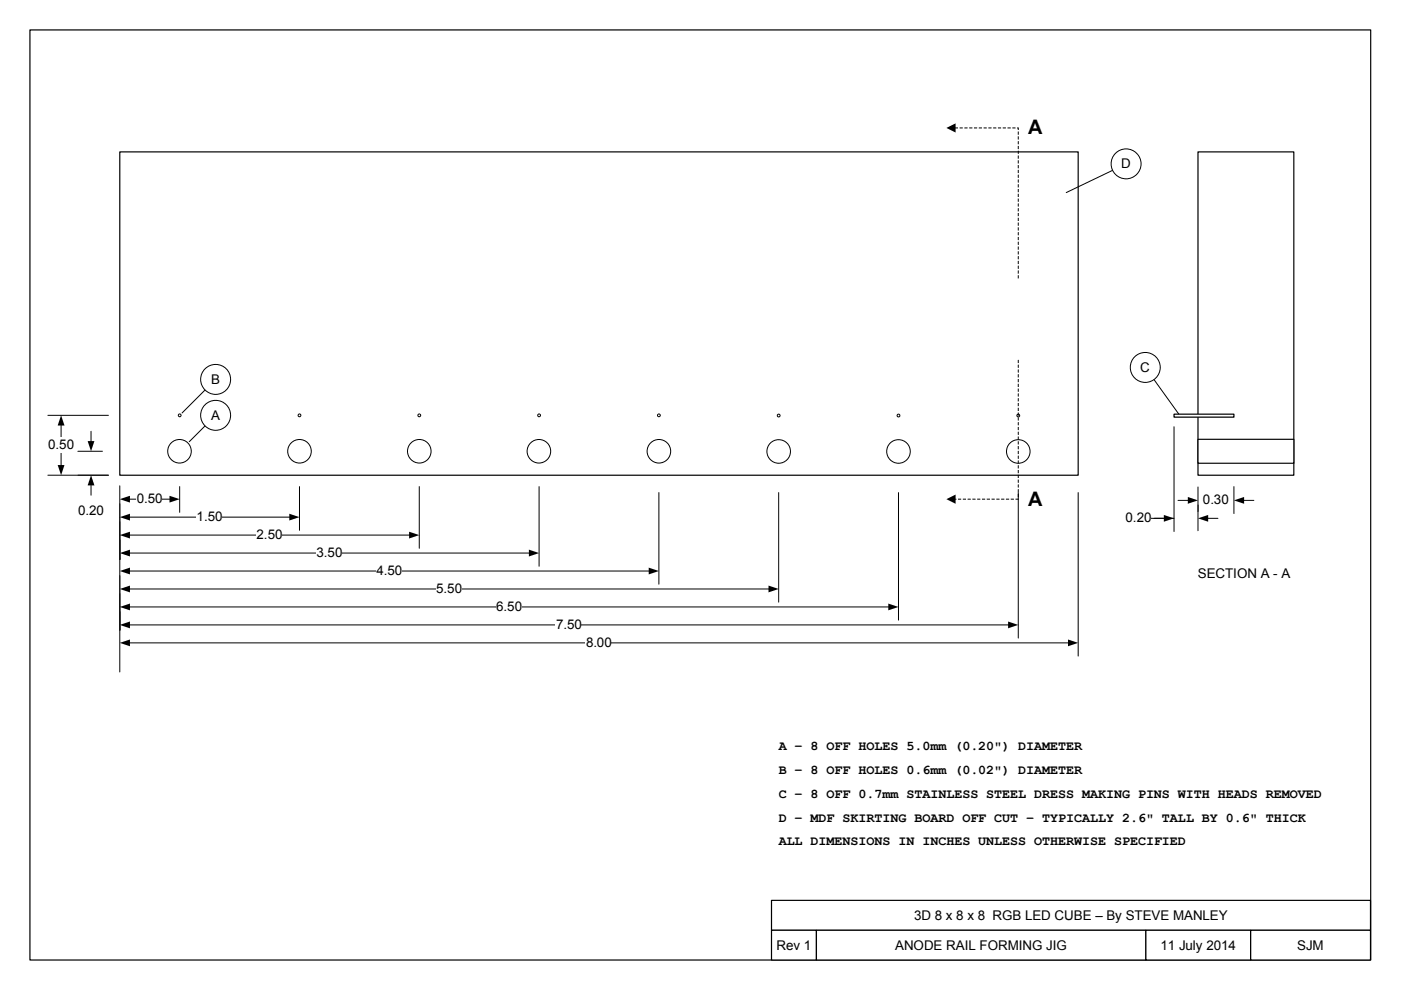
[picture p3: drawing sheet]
<svg xmlns="http://www.w3.org/2000/svg" width="297mm" height="210mm" viewBox="0 0 297 210" stroke-linecap="round" stroke-linejoin="round" font-family="sans-serif">
<path d="M25.4 32.2h203.2v68.6h-203.2z" fill="none" stroke="#000" stroke-width=".25"/>
<circle cx="38.1" cy="95.7" r="2.49" fill="#fff"/>
<circle cx="38.1" cy="95.7" r="2.49" fill="none" stroke="#000" stroke-width=".21"/>
<circle cx="38.1" cy="88.1" r=".3" fill="#fff"/>
<circle cx="38.1" cy="88.1" r=".3" fill="none" stroke="#000" stroke-width=".21"/>
<circle cx="63.5" cy="95.7" r="2.49" fill="#fff"/>
<circle cx="63.5" cy="95.7" r="2.49" fill="none" stroke="#000" stroke-width=".21"/>
<circle cx="63.5" cy="88.1" r=".3" fill="#fff"/>
<circle cx="63.5" cy="88.1" r=".3" fill="none" stroke="#000" stroke-width=".21"/>
<circle cx="88.9" cy="95.7" r="2.49" fill="#fff"/>
<circle cx="88.9" cy="95.7" r="2.49" fill="none" stroke="#000" stroke-width=".21"/>
<circle cx="88.9" cy="88.1" r=".3" fill="#fff"/>
<circle cx="88.9" cy="88.1" r=".3" fill="none" stroke="#000" stroke-width=".21"/>
<circle cx="114.3" cy="95.7" r="2.49" fill="#fff"/>
<circle cx="114.3" cy="95.7" r="2.49" fill="none" stroke="#000" stroke-width=".21"/>
<circle cx="114.3" cy="88.1" r=".3" fill="#fff"/>
<circle cx="114.3" cy="88.1" r=".3" fill="none" stroke="#000" stroke-width=".21"/>
<circle cx="139.7" cy="95.7" r="2.49" fill="#fff"/>
<circle cx="139.7" cy="95.7" r="2.49" fill="none" stroke="#000" stroke-width=".21"/>
<circle cx="139.7" cy="88.1" r=".3" fill="#fff"/>
<circle cx="139.7" cy="88.1" r=".3" fill="none" stroke="#000" stroke-width=".21"/>
<circle cx="165.1" cy="95.8" r="2.5" fill="#fff"/>
<circle cx="165.1" cy="95.8" r="2.5" fill="none" stroke="#000" stroke-width=".21"/>
<circle cx="165.1" cy="88.1" r=".3" fill="#fff"/>
<circle cx="165.1" cy="88.1" r=".3" fill="none" stroke="#000" stroke-width=".21"/>
<circle cx="190.5" cy="95.8" r="2.5" fill="#fff"/>
<circle cx="190.5" cy="95.8" r="2.5" fill="none" stroke="#000" stroke-width=".21"/>
<circle cx="190.5" cy="88.1" r=".3" fill="#fff"/>
<circle cx="190.5" cy="88.1" r=".3" fill="none" stroke="#000" stroke-width=".21"/>
<circle cx="215.9" cy="95.8" r="2.5" fill="#fff"/>
<circle cx="215.9" cy="95.8" r="2.5" fill="none" stroke="#000" stroke-width=".21"/>
<circle cx="215.9" cy="88.1" r=".3" fill="#fff"/>
<circle cx="215.9" cy="88.1" r=".3" fill="none" stroke="#000" stroke-width=".21"/>
<path d="M25.4 106.8v11.9zM63.5 103.2v9.3z" fill-rule="evenodd" fill="#fff"/>
<path d="M25.4 106.8v11.9zM27.4 109.7h34.1M63.5 103.2v9.3z" fill="none" stroke="#000" stroke-width=".21"/>
<path d="M25.4 109.7l2.2-.7v1.4zM61.3 109l2.2 .7-2.2 .7z" fill="#000"/>
<g fill="#fff">
<path d="M41.6 108h5.5v3.4h-5.5z" fill-rule="evenodd"/>
<path d="M25.4 110.7v8zM88.9 103.2v13.1z" fill-rule="evenodd"/>
</g>
<path d="M25.4 110.7v8zM27.4 113.5h59.5M88.9 103.2v13.1z" fill="none" stroke="#000" stroke-width=".21"/>
<path d="M25.4 113.5l2.2-.7v1.4zM86.7 112.8l2.2 .7-2.2 .7z" fill="#000"/>
<g fill="#fff">
<path d="M54.3 111.8h5.5v3.4h-5.5z" fill-rule="evenodd"/>
<path d="M25.4 114.5v4.2zM114.3 103.2v16.9z" fill-rule="evenodd"/>
</g>
<path d="M25.4 114.5v4.2zM27.4 117.3h84.9M114.3 103.2v16.9z" fill="none" stroke="#000" stroke-width=".21"/>
<path d="M25.4 117.3l2.2-.7v1.4zM112.1 116.6l2.2 .7-2.2 .7z" fill="#000"/>
<g fill="#fff">
<path d="M67 115.6h5.5v3.4h-5.5z" fill-rule="evenodd"/>
<path d="M25.4 103v15.7zM38.1 103.2v5.5z" fill-rule="evenodd"/>
</g>
<path d="M25.4 103v15.7zM27.4 105.9h8.7M38.1 103.2v5.5z" fill="none" stroke="#000" stroke-width=".21"/>
<path d="M25.4 105.9l2.2-.7v1.4zM35.9 105.2l2.2 .7-2.2 .7z" fill="#000"/>
<g fill="#fff">
<path d="M28.9 104.2h5.5v3.4h-5.5z" fill-rule="evenodd"/>
<path d="M25.4 122.1v11.5zM165.1 104.5v23.2z" fill-rule="evenodd"/>
</g>
<path d="M165.1 104.5v23.2zM25.4 122.1v11.5zM27.4 124.9h135.7" fill="none" stroke="#000" stroke-width=".21"/>
<path d="M25.4 124.9l2.2-.7v1.4zM162.9 124.2l2.2 .7-2.2 .7z" fill="#000"/>
<g fill="#fff">
<path d="M92.4 123.2h5.5v3.4h-5.5z" fill-rule="evenodd"/>
<path d="M25.4 125.9v7.7zM190.5 104.5v27z" fill-rule="evenodd"/>
</g>
<path d="M190.5 104.5v27zM25.4 125.9v7.7zM27.4 128.7h161.1" fill="none" stroke="#000" stroke-width=".21"/>
<path d="M25.4 128.7l2.2-.7v1.5zM188.3 128l2.2 .7-2.2 .8z" fill="#000"/>
<g fill="#fff">
<path d="M105.1 127h5.5v3.4h-5.5z" fill-rule="evenodd"/>
<path d="M25.4 129.7v3.9zM215.9 104.5v30.8z" fill-rule="evenodd"/>
</g>
<path d="M215.9 104.5v30.8zM25.4 129.7v3.9zM27.4 132.5h186.5" fill="none" stroke="#000" stroke-width=".21"/>
<path d="M25.4 132.5l2.2-.7v1.5zM213.7 131.8l2.2 .7-2.2 .8z" fill="#000"/>
<g fill="#fff">
<path d="M117.8 130.9h5.5v3.3h-5.5z" fill-rule="evenodd"/>
<path d="M25.4 118.3v15.3zM139.7 104.5v19.4z" fill-rule="evenodd"/>
</g>
<path d="M25.4 118.3v15.3zM139.7 104.5v19.4zM27.4 121.1h110.3" fill="none" stroke="#000" stroke-width=".21"/>
<path d="M25.4 121.1l2.2-.7v1.4zM137.5 120.4l2.2 .7-2.2 .7z" fill="#000"/>
<path d="M79.7 119.4h5.5v3.4h-5.5z" fill-rule="evenodd" fill="#fff"/>
<path d="M6.3 6.3h284.3v197.3h-284.3zM254 32.2h20.3v68.6h-20.3z" fill="none" stroke="#000" stroke-width=".25"/>
<path d="M254 93.2h20.3v5.1h-20.3z" fill-rule="evenodd" fill="#fff"/>
<path d="M254 93.2h20.3v5.1h-20.3z" fill="none" stroke="#000" stroke-width=".25"/>
<path d="M248.9 87.8h12.7v.7h-12.7z" fill-rule="evenodd" fill="#fff"/>
<path d="M248.9 87.8h12.7v.7h-12.7z" fill="none" stroke="#000" stroke-width=".25"/>
<path d="M10.2 100.8h12.8zM10.2 88.1h12.8z" fill-rule="evenodd" fill="#fff"/>
<path d="M10.2 88.1h12.8zM13 90.1v8.7M10.2 100.8h12.8z" fill="none" stroke="#000" stroke-width=".21"/>
<path d="M13 88.1l.7 2.2h-1.5zM12.2 98.6h1.5l-.7 2.2z" fill="#000"/>
<g fill="#fff">
<path d="M10.1 92.8h5.5v3.3h-5.5z" fill-rule="evenodd"/>
<path d="M16.5 100.8h6.5zM16.5 95.7h5.2z" fill-rule="evenodd"/>
</g>
<path d="M16.5 95.7h5.2zM19.3 91.5v2.2M16.5 100.8h6.5zM19.3 102.8v2.2" fill="none" stroke="#000" stroke-width=".21"/>
<path d="M18.6 93.6h1.4l-.7 2.1zM19.3 100.8l.7 2.2h-1.4z" fill="#000"/>
<g fill="#fff">
<path d="M16.4 106.6h5.5v3.4h-5.5z" fill-rule="evenodd"/>
<path d="M25.4 133.5v9zM228.6 104.5v34.6z" fill-rule="evenodd"/>
</g>
<path d="M228.6 104.5v34.6zM25.4 133.5v9zM27.4 136.4h199.2" fill="none" stroke="#000" stroke-width=".21"/>
<path d="M25.4 136.4l2.2-.8v1.5zM226.4 135.6l2.2 .8-2.2 .7z" fill="#000"/>
<g fill="#fff">
<path d="M124.1 134.7h5.5v3.3h-5.5z" fill-rule="evenodd"/>
<path d="M254 107.1v5.5zM248.9 90.5v22.2zM241.4 109.9h7.5z" fill-rule="evenodd"/>
</g>
<path d="M248.9 90.5v22.2zM241.4 109.9h7.5zM244.7 109.9h2.2M254 107.1v5.5zM256 109.9h2.2" fill="none" stroke="#000" stroke-width=".21"/>
<path d="M246.8 109.2l2.1 .7-2.1 .8zM254 109.9l2.2-.7v1.5z" fill="#000"/>
<g fill="#fff">
<path d="M238.5 108.2h5.5v3.4h-5.5z" fill-rule="evenodd"/>
<path d="M254 103.3v5.2zM261.6 103.2v5.7z" fill-rule="evenodd"/>
</g>
<path d="M249.8 106.1h2.2M254 103.3v5.2zM261.6 103.2v5.7zM263.6 106.1h2.2" fill="none" stroke="#000" stroke-width=".21"/>
<path d="M251.8 105.4l2.2 .7-2.2 .7zM261.6 106.1l2.2-.7v1.4z" fill="#000"/>
<g fill="#fff">
<path d="M254.9 104.4h5.5v3.4h-5.5z" fill-rule="evenodd"/>
<path d="M163.6 191h127v6.3h-127z" fill-rule="evenodd"/>
</g>
<path d="M163.6 191h127v6.3h-127z" fill="none" stroke="#000" stroke-width=".25"/>
<path d="M163.6 197.3h9.5v6.3h-9.5z" fill-rule="evenodd" fill="#fff"/>
<path d="M163.6 197.3h9.5v6.3h-9.5z" fill="none" stroke="#000" stroke-width=".25"/>
<path d="M173.1 197.3h69.8v6.3h-69.8z" fill-rule="evenodd" fill="#fff"/>
<path d="M173.1 197.3h69.8v6.3h-69.8z" fill="none" stroke="#000" stroke-width=".25"/>
<path d="M242.9 197.3h22.3v6.3h-22.3z" fill-rule="evenodd" fill="#fff"/>
<path d="M242.9 197.3h22.3v6.3h-22.3z" fill="none" stroke="#000" stroke-width=".25"/>
<path d="M265.2 197.3h25.4v6.3h-25.4z" fill-rule="evenodd" fill="#fff"/>
<path d="M265.2 197.3h25.4v6.3h-25.4z" fill="none" stroke="#000" stroke-width=".25"/>
<path d="M215.9 59.1v-32h-13.6M215.9 76.3v29.6h-13.6" fill="none" stroke="#000" stroke-width=".21" stroke-dasharray=".7 .3" stroke-linecap="butt"/>
<path d="M200.7 27.1l1.9-.9v1.9zM200.7 105.9l1.9-1v1.9z" fill="#000"/>
<path d="M45.7 80.5l-7.1 7.1" fill="none" stroke="#000" stroke-width=".21"/>
<circle cx="45.7" cy="80.5" r="3.2" fill="#fff"/>
<g fill="none" stroke="#000" stroke-width=".21">
<path d="M45.7 88.1l-5.6 5.6"/>
<circle cx="45.7" cy="80.5" r="3.2"/>
</g>
<circle cx="45.7" cy="88.1" r="3.2" fill="#fff"/>
<g fill="none" stroke="#000" stroke-width=".21">
<path d="M242.8 77.9l7.1 9.9"/>
<circle cx="45.7" cy="88.1" r="3.2"/>
</g>
<circle cx="242.8" cy="77.9" r="3.2" fill="#fff"/>
<g fill="none" stroke="#000" stroke-width=".21">
<path d="M238.8 34.8l-12.7 6.1"/>
<circle cx="242.8" cy="77.9" r="3.2"/>
</g>
<circle cx="238.8" cy="34.8" r="3.2" fill="#fff"/>
<circle cx="238.8" cy="34.8" r="3.2" fill="none" stroke="#000" stroke-width=".21"/>
<g font-size="4.2">
<text x="218" y="28.4">A</text>
<text x="218" y="107.3">A</text>
</g>
<g font-size="2.8">
<text x="237.7" y="35.7">D</text>
<text x="44.8" y="81.4">B</text>
<text x="241.8" y="78.9">C</text>
<text x="44.8" y="89.1">A</text>
<text x="10.2" y="95.2">0.50</text>
<text x="29" y="106.7">0.50</text>
<text x="255" y="106.9">0.30</text>
<text x="16.5" y="109.1">0.20</text>
<text x="41.7" y="110.5">1.50</text>
<text x="238.6" y="110.7">0.20</text>
<text x="54.4" y="114.3">2.50</text>
<text x="67.1" y="118.1">3.50</text>
<text x="79.8" y="121.9">4.50</text>
<text x="92.5" y="125.7">5.50</text>
<text x="254" y="122.6">SECTION A - A</text>
<text x="105.2" y="129.5">6.50</text>
<text x="117.9" y="133.3">7.50</text>
<text x="124.2" y="137.2">8.00</text>
<text x="165.1" y="159">A – 8 OFF HOLES 5.0mm (0.20&quot;) DIAMETER</text>
<text x="165.1" y="164.1">B – 8 OFF HOLES 0.6mm (0.02&quot;) DIAMETER</text>
<text x="165.1" y="169.2">C – 8 OFF 0.7mm STAINLESS STEEL DRESS MAKING PINS WITH HEADS REMOVED</text>
<text x="165.1" y="179.3">ALL DIMENSIONS IN INCHES UNLESS OTHERWISE SPECIFIED</text>
<text x="165.1" y="174.2">D – MDF SKIRTING BOARD OFF CUT – TYPICALLY 2.6&quot; TALL BY 0.6&quot; THICK</text>
<text x="193.8" y="195.1">3D 8 x 8 x 8 RGB LED CUBE – By STEVE MANLEY</text>
<text x="164.6" y="201.4">Rev 1</text>
<text x="189.8" y="201.4">ANODE RAIL FORMING JIG</text>
<text x="246" y="201.4">11 July 2014</text>
<text x="275" y="201.4">SJM</text>
</g>
</svg>
